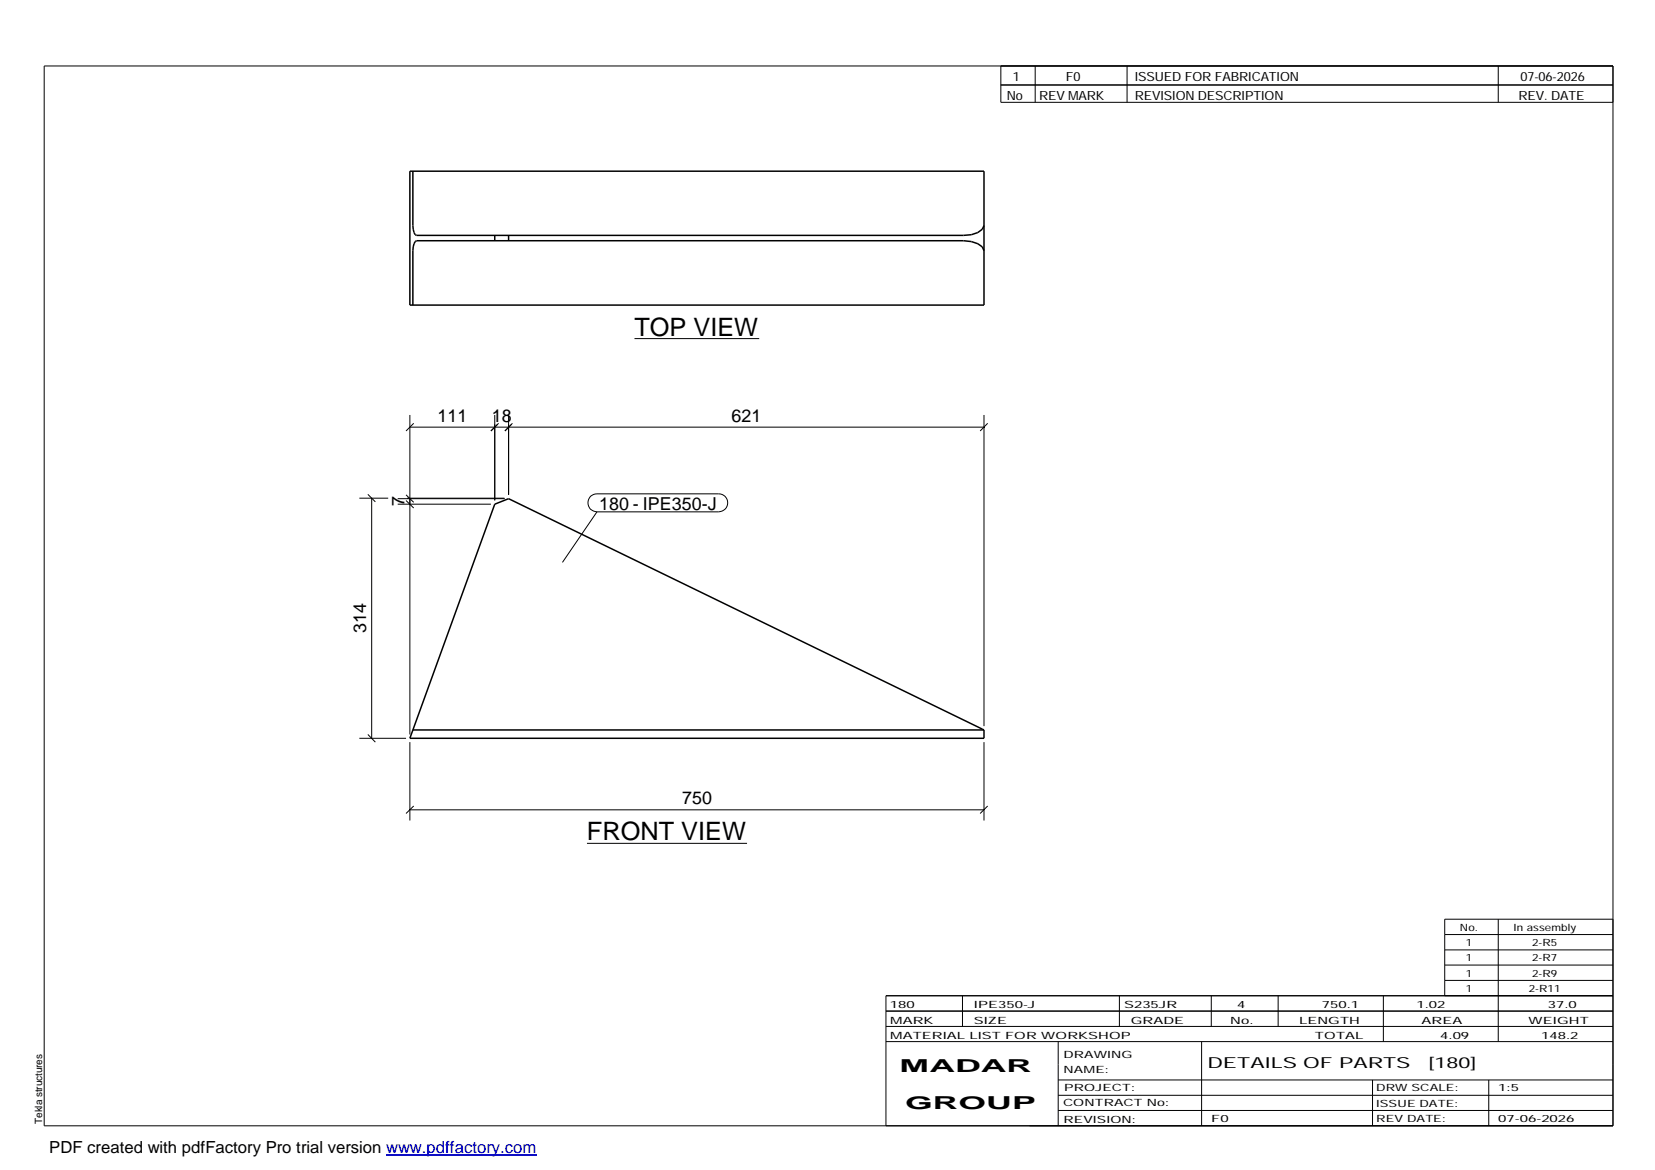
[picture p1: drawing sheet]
<svg xmlns="http://www.w3.org/2000/svg" width="420mm" height="297mm" viewBox="0 0 420 297" stroke-linecap="round" stroke-linejoin="round" font-family="sans-serif">
<path d="M104.1 43.5h145.7v34h-145.7zM104.8 43.5v13.8a2.52 2.52 0 0 0 .9 2.5h138.9l2-.2 1.6-.6 1.2-.8 .4-.9M125.6 59.8v1.3M129.1 59.8v1.3M249.8 63.7l-.4-1-1.2-.8-1.6-.6-2-.2h-138.9a2.68 2.68 0 0 0-.9 2.6v13.8M125.6 128l3.5-1.4 120.7 58.7v2.1h-145.7zM104.8 185.3h145" fill="none" stroke="#000" stroke-width=".38"/>
<g fill="none" stroke="#000" stroke-width=".25">
<path d="M11.2 16.7h398.3v269.1h-398.3zM254.1 16.7v9.3h155.4M262.8 16.7v9.3M286.1 16.7v9.3M380.4 16.7v9.3M254.1 21.6h155.4M161.1 86h31.6M104.1 105.4v81.1M104.1 108.4h145.7M105 107.5l-1.9 1.9M125.6 105.4v21.6M126.6 107.5l-2 1.9"/>
<path d="M129.1 105.4v20.2M130.1 107.5l-1.9 1.9 1.7-1.7M249.8 105.4v78.9M250.7 107.5l-1.9 1.9M91.2 126.5h7.4M93.4 125.5l1.9 1.9M94.4 126.5v60.9M101 128h23.6M101 126.6h27.1M103.1 127.1l1.9 1.9M103.1 125.6l1.9 1.9M103.3 126.5h24.8"/>
<path d="M149.9 126l.8-.5 .9-.1h30.9a2.29 2.29 0 0 1 2.2 2.3 2.29 2.29 0 0 1-2.2 2.2h-30.9a2.33 2.33 0 0 1-2.2-1.4 2.33 2.33 0 0 1 .5-2.5zM151.6 129.9l-8.8 12.9M91.2 187.4h11.9M93.4 186.5l1.9 1.9M104.1 188.4v19.9M249.8 188.4v19.9M104.1 205.6h145.7M105 204.6l-1.9 1.9M149 214.1h40.7M250.7 204.6l-1.9 1.9M366.8 237.3h42.7M380.4 233.4v31"/>
<path d="M409.5 233.4h-42.7v19.4M224.9 256.7h184.6M244.3 252.8v7.8M284.2 252.8v7.8M307.5 252.8v7.8M324.5 252.8v7.8M351.2 252.8v11.6M366.8 241.2h42.7M366.8 245h42.7M366.8 248.9h42.7M409.5 252.8h-184.6v33M224.9 264.4h184.6"/>
<path d="M224.9 260.6h184.6M268.6 264.4v21.4M268.6 274.2h140.9M268.6 278.1h140.9M305.1 264.4v21.4M348.4 274.2v11.6M378 274.2v11.6M268.6 281.9h140.9"/>
</g>
<path d="M98 293.3h38.2" fill="none" stroke="#00f" stroke-width=".3"/>
<g font-size="6.4">
<text x="161.1" y="85.2">TOP VIEW</text>
<text x="149" y="213.3">FRONT VIEW</text>
</g>
<g font-size="4.5">
<text x="111" y="107">111</text>
<text x="124.8" y="107">18</text>
<text x="185.7" y="107">621</text>
<text x="102.7" y="128.6" transform="rotate(-90 102.7 128.6)">7</text>
<text x="152.1" y="129.4">180 - IPE350-J</text>
<text x="93" y="160.7" transform="rotate(-90 93 160.7)">314</text>
<text x="173.1" y="204.2">750</text>
<text x="228.4" y="272.3">MADAR</text>
<text x="229.8" y="281.6">GROUP</text>
</g>
<text font-size="4.2" x="12.5" y="292.7">PDF created with pdfFactory Pro trial version www.pdffactory.com</text>
<g font-size="3.9">
<text x="306.5" y="271.3">DETAILS OF PARTS</text>
<text x="362.7" y="271.3">[180]</text>
</g>
<g font-size="3.2">
<text x="257.1" y="20.5">1</text>
<text x="270.6" y="20.5">F0</text>
<text x="288.1" y="20.5">ISSUED FOR FABRICATION</text>
<text x="386" y="20.5">07-06-2026</text>
<text x="255.6" y="25.5">No</text>
<text x="263.8" y="25.5">REV MARK</text>
<text x="288.1" y="25.5">REVISION DESCRIPTION</text>
<text x="385.5" y="25.5">REV. DATE</text>
</g>
<g font-size="2.5">
<text x="370.6" y="236.3">No.</text>
<text x="384.3" y="236.3">In assembly</text>
<text x="372.1" y="240.2">1</text>
<text x="372.1" y="244.1">1</text>
<text x="389" y="240.2">2-R5</text>
<text x="389" y="244.1">2-R7</text>
<text x="372.1" y="247.9">1</text>
<text x="372.1" y="251.8">1</text>
<text x="388.1" y="251.8">2-R11</text>
<text x="389" y="247.9">2-R9</text>
<text x="225.9" y="255.9">180</text>
<text x="247.3" y="255.9">IPE350-J</text>
<text x="285.4" y="255.9">S235JR</text>
<text x="314.1" y="255.9">4</text>
<text x="335.6" y="255.9">750.1</text>
<text x="359.6" y="255.9">1.02</text>
<text x="392.9" y="255.9">37.0</text>
<text x="226" y="263.7">MATERIAL LIST FOR WORKSHOP</text>
<text x="226" y="259.9">MARK</text>
<text x="247.2" y="259.9">SIZE</text>
<text x="287.1" y="259.9">GRADE</text>
<text x="312.3" y="259.9">No.</text>
<text x="329.8" y="259.9">LENGTH</text>
<text x="333.8" y="263.7">TOTAL</text>
<text x="360.9" y="259.9">AREA</text>
<text x="365.6" y="263.7">4.09</text>
<text x="388.1" y="259.9">WEIGHT</text>
<text x="391.3" y="263.7">148.2</text>
<text x="270" y="268.5">DRAWING</text>
<text x="270" y="272.5">NAME:</text>
<text x="269.9" y="280.9">CONTRACT No:</text>
<text x="270.2" y="277">PROJECT:</text>
<text x="349.4" y="277.1">DRW SCALE:</text>
<text x="349.4" y="281">ISSUE DATE:</text>
<text x="380.4" y="277.1">1:5</text>
<text x="10.7" y="285.4" transform="rotate(-90 10.7 285.4)">Tekla structures</text>
<text x="270" y="285">REVISION:</text>
<text x="307.5" y="284.8">F0</text>
<text x="349.4" y="284.8">REV DATE:</text>
<text x="380.4" y="284.8">07-06-2026</text>
</g>
</svg>
